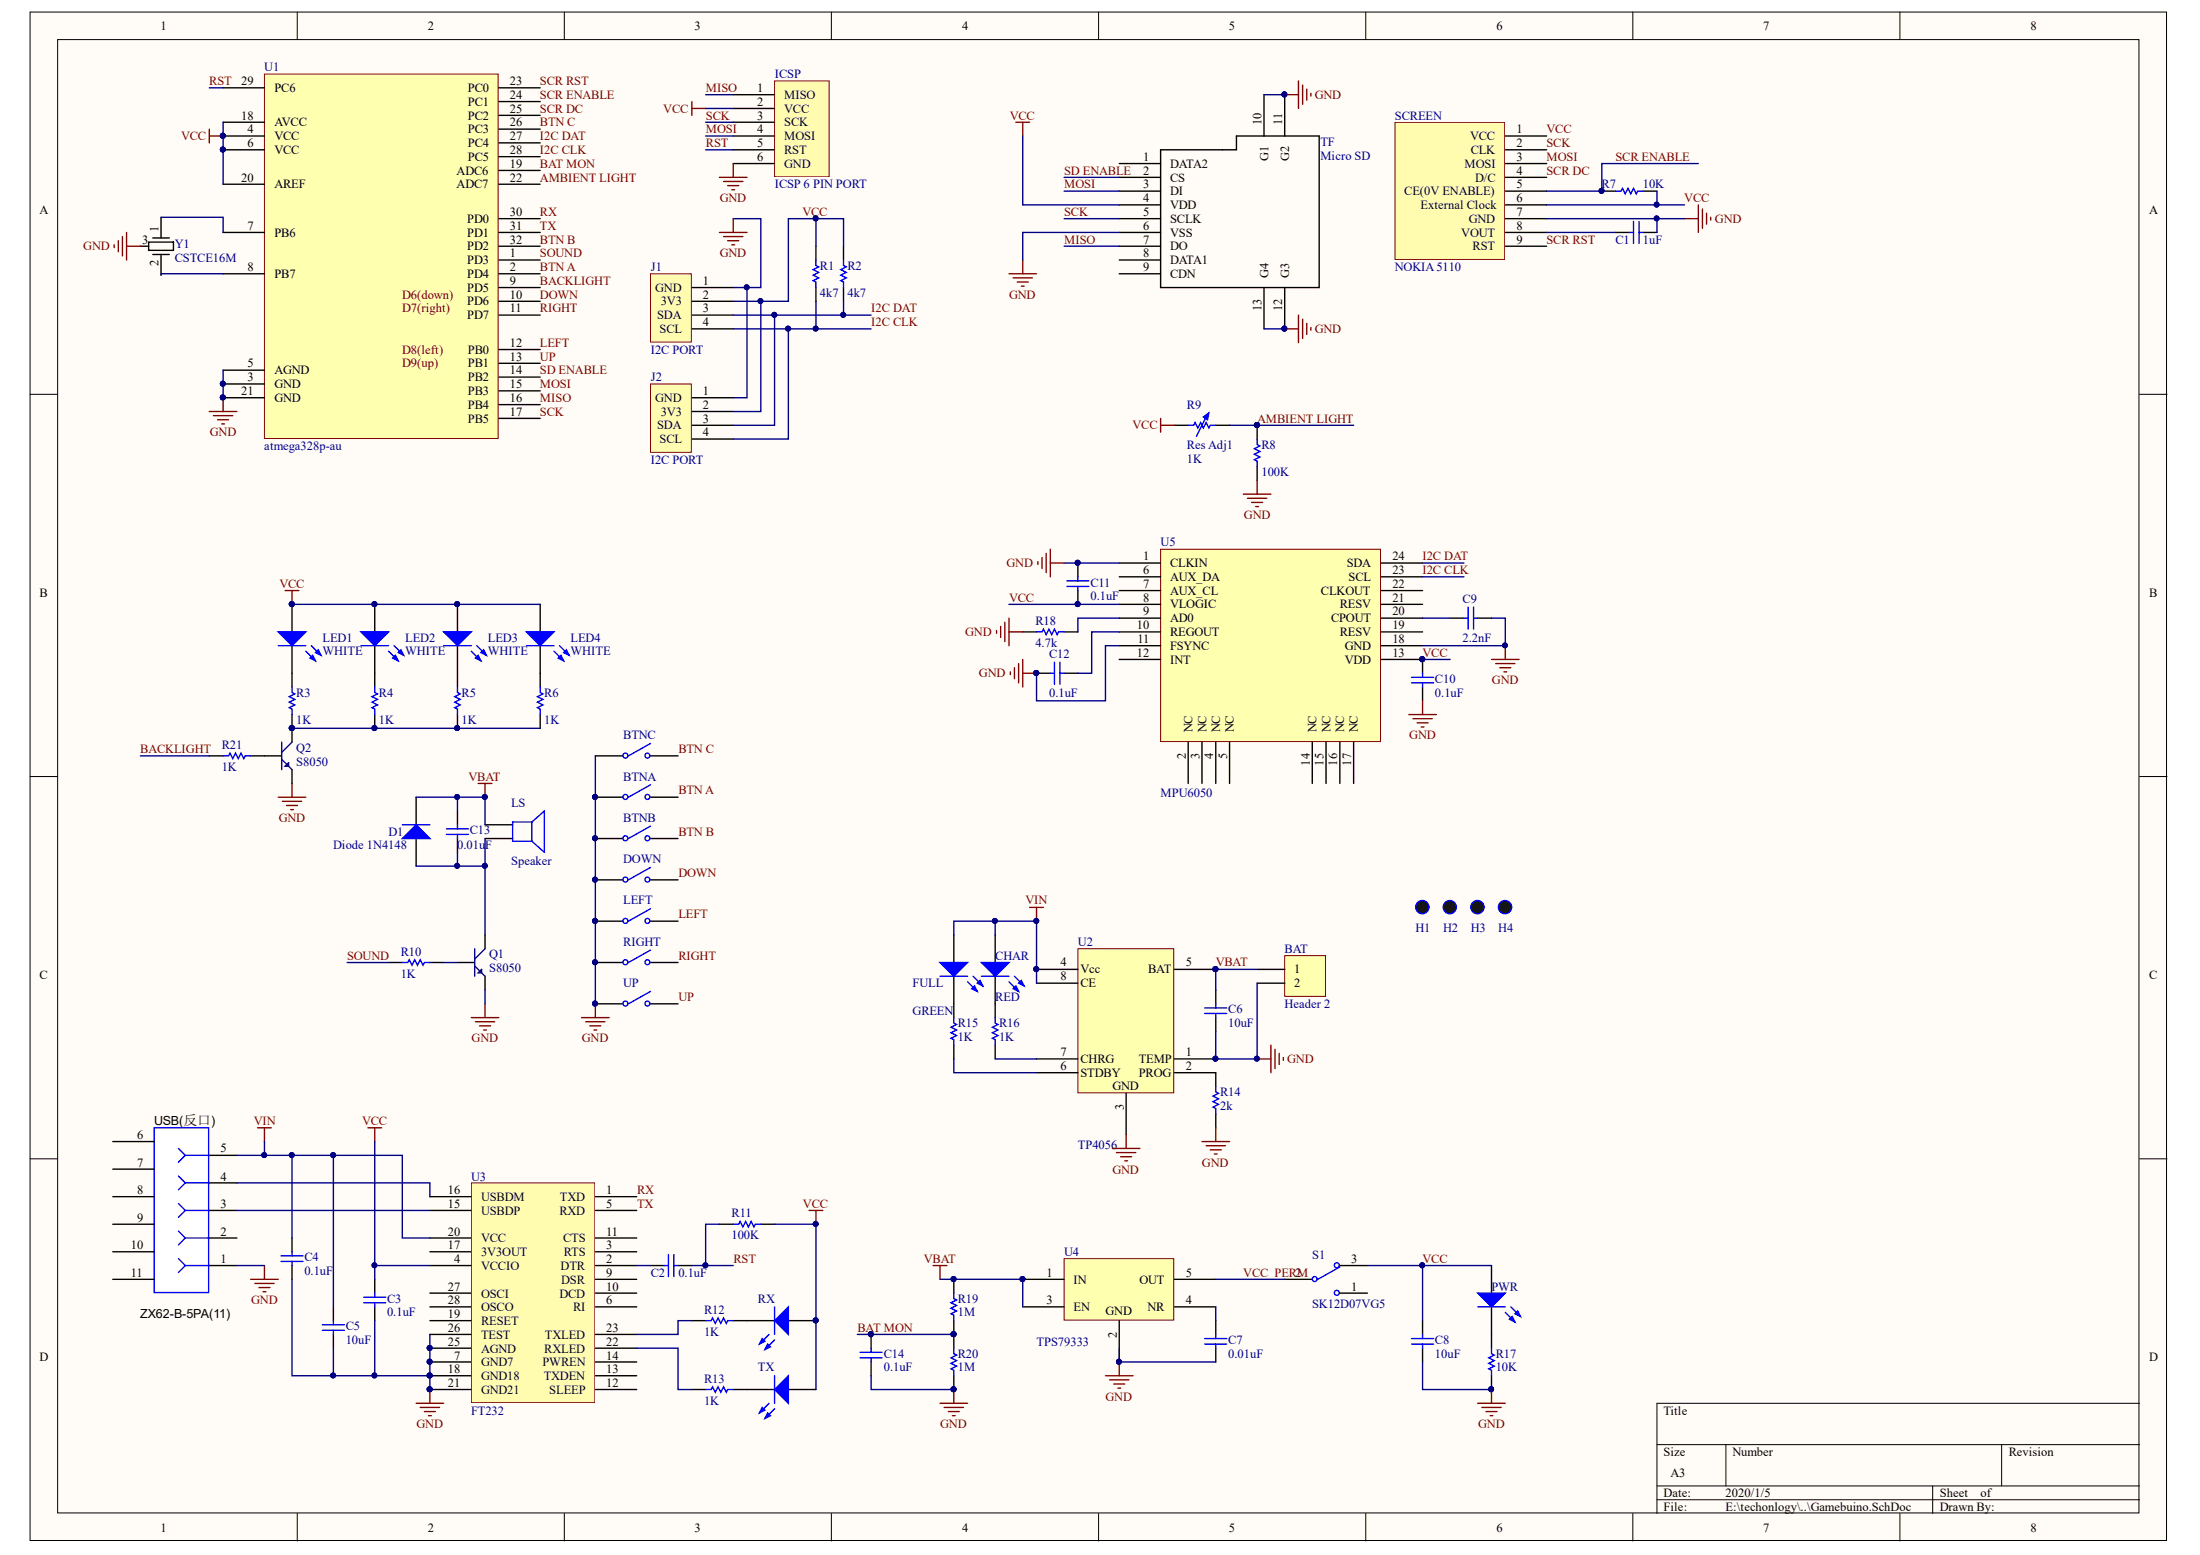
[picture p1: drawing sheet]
# Altium project Gamebuino.PrjPcb
1 sheet, 73 parts. Net scope: global (net labels, ports and power ports of the same name join across sheets).
Board file: Gamebuino.PcbDoc

## Sheet Gamebuino.SchDoc
size A3

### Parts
BAT  Header 2  [BAT]
BTNA  SW-SPST  [KEY5]  (value not drawn)
BTNB  SW-SPST  [KEY5]  (value not drawn)
BTNC  SW-SPST  [KEY5]  (value not drawn)
C1  value 1uF  [6-0805_N]  (hidden comment: Cap)
C2  value 0.1uF  [6-0805_N]  (hidden comment: Cap)
C3  value 0.1uF  [6-0805_N]  (hidden comment: Cap)
C4  value 0.1uF  [6-0805_N]  (hidden comment: Cap)
C5  value 10uF  [6-0805_N]  (hidden comment: Cap)
C6  value 10uF  [6-0805_N]  (hidden comment: Cap)
C7  value 0.01uF  [6-0805_N]  (hidden comment: Cap)
C8  value 10uF  [6-0805_N]  (hidden comment: Cap)
C9  value 2.2nF  [6-0805_N]  (hidden comment: Cap)
C10  value 0.1uF  [6-0805_N]  (hidden comment: Cap)
C11  value 0.1uF  [6-0805_N]  (hidden comment: Cap)
C12  value 0.1uF  [6-0805_N]  (hidden comment: Cap)
C13  value 0.01uF  [6-0805_N]  (hidden comment: Cap)
C14  value 0.1uF  [6-0805_N]  (hidden comment: Cap)
CHAR  RED  [6-0805_N]
D1  Diode 1N4148  [12Z-2010]
DOWN  SW-SPST  [KEY5]  (value not drawn)
FULL  GREEN  [6-0805_N]
H1  HOLE  [HOLE_3.0]  (value not drawn)
H2  HOLE  [HOLE_3.0]  (value not drawn)
H3  HOLE  [HOLE_3.0]  (value not drawn)
H4  HOLE  [HOLE_3.0]  (value not drawn)
ICSP  ICSP 6 PIN PORT  [CONN6-1mm]
J1  I2C PORT  [CONN4_/wTestPoint]
J2  I2C PORT  [CONN4_/wTestPoint]
LED1  WHITE  [6-0805_N]
LED2  WHITE  [6-0805_N]
LED3  WHITE  [6-0805_N]
LED4  WHITE  [6-0805_N]
LEFT  SW-SPST  [KEY5]  (value not drawn)
LS  Speaker  [Speaker]
PWR  LED0  [6-0805_N]  (value not drawn)
Q1  S8050  [SOT-23R]
Q2  S8050  [SOT-23R]
R1  value 4k7  [6-0805_N]  (hidden comment: Res1)
R2  value 4k7  [6-0805_N]  (hidden comment: Res1)
R3  value 1K  [6-0805_N]  (hidden comment: Res1)
R4  value 1K  [6-0805_N]  (hidden comment: Res1)
R5  value 1K  [6-0805_N]  (hidden comment: Res1)
R6  value 1K  [6-0805_N]  (hidden comment: Res1)
R7  value 10K  [6-0805_N]  (hidden comment: Res1)
R8  value 100K  [6-0805_N]  (hidden comment: Res1)
R9  Res Adj1  value 1K  [light_sensor]
R10  value 1K  [6-0805_N]  (hidden comment: Res1)
R11  value 100K  [6-0805_N]  (hidden comment: Res1)
R12  value 1K  [6-0805_N]  (hidden comment: Res1)
R13  value 1K  [6-0805_N]  (hidden comment: Res1)
R14  value 2k  [6-0805_N]  (hidden comment: Res1)
R15  value 1K  [6-0805_N]  (hidden comment: Res1)
R16  value 1K  [6-0805_N]  (hidden comment: Res1)
R17  value 10K  [6-0805_N]  (hidden comment: Res1)
R18  value 4.7k  [6-0805_N]  (hidden comment: Res1)
R19  value 1M  [6-0805_N]  (hidden comment: Res1)
R20  value 1M  [6-0805_N]  (hidden comment: Res1)
R21  value 1K  [6-0805_N]  (hidden comment: Res1)
RIGHT  SW-SPST  [KEY5]  (value not drawn)
RX  LED0  [6-0805_N]  (value not drawn)
S1  SK12D07VG5  [DIP10]
SCREEN  NOKIA 5110  [5110_bare]
TF  Micro SD  [tf]
TX  LED0  [6-0805_N]  (value not drawn)
U1  atmega328p-au  [TQFP-32N-1]
U2  TP4056  [SOP-PP-8]
U3  FT232  [LC-SSOP-28_208mil]
U4  TPS79333  [SOT-23-5]
U5  MPU6050  [QFN-24A]
UP  SW-SPST  [KEY5]  (value not drawn)
USB(反口)  ZX62-B-5PA(11)  [CONN_USB_micro_ZX62-B-5PA]
Y1  CSTCE16M  [cstce8m]

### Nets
GND: BAT.2 BTNA.1(COMMON) BTNB.1(COMMON) BTNC.1(COMMON) C1.2 C3.1 C4.1 C5.1 C6.1 C7.1 C8.1 C9.1 C10.1 C11.2 C12.2 C14.2 DOWN.1(COMMON) ICSP.6(GND) J1.1(GND) J2.1(GND) LEFT.1(COMMON) Q1.1(E) Q2.1(E) R8.1 R14.2 R17.2 R18.1 R20.1 RIGHT.1(COMMON) SCREEN.7(GND) TF.6(VSS) TF.10(G1) TF.11(G2) TF.12(G3) TF.13(G4) U1.3(GND) U1.5(AGND) U1.21(GND) U2.1(TEMP) U2.3(GND) U3.7(GND7) U3.18(GND18) U3.21(GND21) U3.25(AGND) U3.26(TEST) U4.2(GND) U5.1(CLKIN) U5.11(FSYNC) U5.18(GND) UP.1(COMMON) USB(反口).1 Y1.3
VBAT: BAT.1 C6.2 C13.1 D1.2(K) LS.1 R19.2 U2.5(BAT) U4.1(IN) U4.3(EN)
VCC: C3.2 C8.2 C10.2 C11.1 ICSP.2(VCC) J1.2(3V3) J2.2(3V3) LED1.1(A) LED2.1(A) LED3.1(A) LED4.1(A) PWR.1(A) R1.2 R2.2 R7.1 R9.1 R11.1 RX.1(A) S1.3 SCREEN.1(VCC) SCREEN.6(External_Clock) TF.4(VDD) TX.1(A) U1.4(VCC) U1.6(VCC) U1.18(AVCC) U1.20(AREF) U3.4(VCCIO) U5.8(VLOGIC) U5.13(VDD)
VIN: C4.2 C5.2 CHAR.1(A) FULL.1(A) U2.4(Vcc) U2.8(CE) U3.20(VCC) USB(反口).5
AMBIENT LIGHT: R8.2 R9.2 U1.22(ADC7)
BACKLIGHT: R21.1 U1.9(PD5)
BAT MON: C14.1 R19.1 R20.2 U1.19(ADC6)
BTN A: BTNA.2(NO) U1.2(PD4)
BTN B: BTNB.2(NO) U1.32(PD2)
BTN C: BTNC.2(NO) U1.26(PC3)
DOWN: DOWN.2(NO) U1.10(PD6)
I2C CLK: J1.4(SCL) J2.4(SCL) R1.1 U1.28(PC5) U5.23(SCL)
I2C DAT: J1.3(SDA) J2.3(SDA) R2.1 U1.27(PC4) U5.24(SDA)
LEFT: LEFT.2(NO) U1.12(PB0)
MISO: ICSP.1(MISO) TF.7(DO) U1.16(PB4)
MOSI: ICSP.4(MOSI) SCREEN.3(MOSI) TF.3(DI) U1.15(PB3)
RIGHT: RIGHT.2(NO) U1.11(PD7)
RST: C2.2 ICSP.5(RST) R11.2 U1.29(PC6)
RX: U1.30(PD0) U3.1(TXD)
SCK: ICSP.3(SCK) SCREEN.2(CLK) TF.5(SCLK) U1.17(PB5)
SCR DC: SCREEN.4(D/C) U1.25(PC2)
SCR ENABLE: R7.2 SCREEN.5(CE(0V_ENABLE)) U1.24(PC1)
SCR RST: SCREEN.9(RST) U1.23(PC0)
SD ENABLE: TF.2(CS) U1.14(PB2)
SOUND: R10.2 U1.1(PD3)
TX: U1.31(PD1) U3.5(RXD)
UP: U1.13(PB1) UP.2(NO)
VCC_PERM: S1.2 U4.5(OUT)
NetC1_1: C1.1 SCREEN.8(VOUT)
NetC2_1: C2.1 U3.2(DTR)
NetC7_2: C7.2 U4.4(NR)
NetC9_2: C9.2 U5.20(CPOUT)
NetC12_1: C12.1 U5.10(REGOUT)
NetC13_2: C13.2 D1.1(A) LS.2 Q1.3(C)
NetCHAR_2: CHAR.2(K) R16.1
NetFULL_2: FULL.2(K) R15.1
NetLED1_2: LED1.2(K) R3.2
NetLED2_2: LED2.2(K) R4.2
NetLED3_2: LED3.2(K) R5.2
NetLED4_2: LED4.2(K) R6.2
NetPWR_2: PWR.2(K) R17.1
NetQ1_2: Q1.2(B) R10.1
NetQ2_2: Q2.2(B) R21.2
NetQ2_3: Q2.3(C) R3.1 R4.1 R5.1 R6.1
NetR12_1: R12.1 RX.2(K)
NetR12_2: R12.2 U3.23(TXLED)
NetR13_1: R13.1 TX.2(K)
NetR13_2: R13.2 U3.22(RXLED)
NetR14_1: R14.1 U2.2(PROG)
NetR15_2: R15.2 U2.6(STDBY)
NetR16_2: R16.2 U2.7(CHRG)
NetR18_2: R18.2 U5.9(AD0)
NetU1_7: U1.7(PB6) Y1.1
NetU1_8: U1.8(PB7) Y1.2
NetU3_15: U3.15(USBDP) USB(反口).3
NetU3_16: U3.16(USBDM) USB(反口).4

Not connected (* = marked no-connect by the designer): S1 1; TF 1(DATA2) 8(DATA1) 9(CDN); U3 3(RTS) 6(RI) 9(DSR) 10(DCD) 11(CTS) 12(SLEEP) 13(TXDEN) 14(PWREN) 17(3V3OUT) 19(RESET) 27(OSCI) 28(OSCO); U5 2(NC) 3(NC) 4(NC) 5(NC) 6(AUX_DA) 7(AUX_CL) 12(INT) 14(NC) 15(NC) 16(NC) 17(NC) 19(RESV) 21(RESV) 22(CLKOUT); USB(反口) 2 6 7 8 9 10 11

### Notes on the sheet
- Labels drawn without touching a wire or pin: D6(down), D7(right), D8(left), D9(up)
